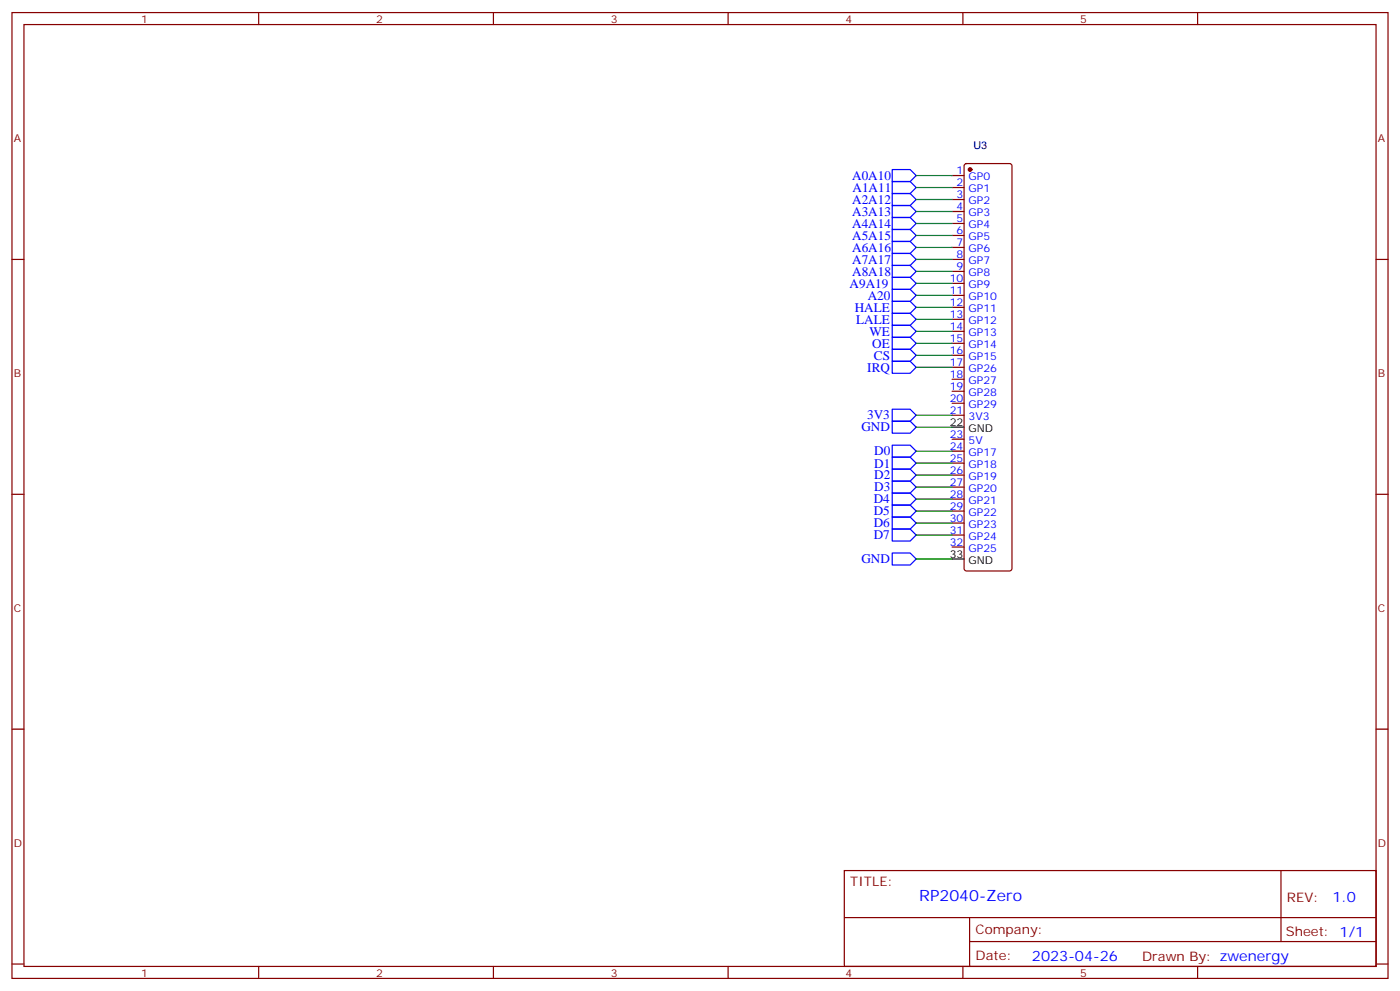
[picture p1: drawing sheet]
<svg xmlns="http://www.w3.org/2000/svg" width="412mm" height="292mm" viewBox="0 0 412 292" stroke-linecap="round" stroke-linejoin="round" font-family="sans-serif">
<g fill="none" stroke="#870000" stroke-width=".35">
<path d="M3.5 3.7h405.4v284.3h-405.4zM7.1 7.2h398.2v277.3h-398.2zM76.2 3.7v3.5M145.3 3.7v3.5M214.5 3.7v3.5M283.6 3.7v3.5M352.8 3.7v3.5M280.5 51.7h3.5M280.5 55.2h3.5M280.5 58.7h3.5M284.2 48.4l.5-.2h12.7l.5 .2 .2 .5v118.5l-.2 .5-.5 .2h-12.7l-.5-.2-.2-.5v-118.5zM3.5 76.4h3.6"/>
<path d="M280.5 76.4h3.5M280.5 62.3h3.5M280.5 65.8h3.5M280.5 69.3h3.5M280.5 72.8h3.5M280.5 79.9h3.5M405.3 76.4h3.6M280.5 83.4h3.5M280.5 87h3.5M280.5 90.5h3.5M280.5 94h3.5M280.5 97.5h3.5"/>
<path d="M280.5 101.1h3.5M280.5 104.6h3.5M280.5 108.1h3.5M280.5 111.7h3.5M280.5 115.2h3.5M280.5 118.7h3.5M280.5 122.2h3.5M280.5 129.3h3.5M280.5 132.8h3.5M280.5 136.3h3.5M280.5 139.9h3.5M3.5 145.5h3.6"/>
<path d="M280.5 143.4h3.5M280.5 146.9h3.5M280.5 150.5h3.5M280.5 154h3.5M280.5 157.5h3.5M405.3 145.5h3.6M280.5 161h3.5M3.5 214.7h3.6M405.3 214.7h3.6M248.7 256.3h156.6v28.2h-156.6zM377.3 256.3v20.9M248.7 270.1h156.5"/>
<path d="M285.6 277.2h119.6M285.6 270.1v14.2M3.5 283.8h3.6M76.2 284.5v3.5M145.3 284.5v3.5M214.5 284.5v3.5M283.6 284.5v3.5M352.8 284.5v3.5M405.3 283.8h3.6"/>
</g>
<circle cx="285.7" cy="49.9" r=".53" fill="#870000" stroke="#870000" stroke-width=".35"/>
<path d="M280.5 125.8h3.5M280.5 164.6h3.5" fill="none" stroke="#000" stroke-width=".35"/>
<g fill="none" stroke="#00f" stroke-width=".35">
<path d="M262.8 57h5.3l1.8 1.7-1.8 1.8h-5.3zM262.8 53.4h5.3l1.8 1.8-1.8 1.8h-5.3zM262.8 49.9h5.3l1.8 1.8-1.8 1.7h-5.3zM262.8 78.1h5.3l1.8 1.8-1.8 1.8h-5.3zM262.8 74.6h5.3l1.8 1.8-1.8 1.7h-5.3zM262.8 71.1h5.3l1.8 1.7-1.8 1.8h-5.3zM262.8 67.6h5.3l1.8 1.7-1.8 1.8h-5.3zM262.8 64h5.3l1.8 1.8-1.8 1.8h-5.3zM262.8 60.5h5.3l1.8 1.8-1.8 1.7h-5.3zM262.8 85.2h5.3l1.8 1.8-1.8 1.7h-5.3zM262.8 81.7h5.3l1.8 1.7-1.8 1.8h-5.3zM262.8 88.7h5.3l1.8 1.8-1.8 1.8h-5.3z"/>
<path d="M262.8 92.3h5.3l1.8 1.7-1.8 1.8h-5.3zM262.8 95.8h5.3l1.8 1.7-1.8 1.8h-5.3zM262.8 99.3h5.3l1.8 1.8-1.8 1.7h-5.3zM262.8 102.8h5.3l1.8 1.8-1.8 1.8h-5.3zM262.8 106.4h5.3l1.8 1.7-1.8 1.8h-5.3zM262.8 131.1h5.3l1.8 1.7-1.8 1.8h-5.3zM262.8 134.6h5.3l1.8 1.7-1.8 1.8h-5.3zM262.8 138.1h5.3l1.8 1.8-1.8 1.7h-5.3zM262.8 124h5.3l1.8 1.8-1.8 1.7h-5.3zM262.8 120.5h5.3l1.8 1.7-1.8 1.8h-5.3zM262.8 141.6h5.3l1.8 1.8-1.8 1.8h-5.3zM262.8 145.2h5.3l1.8 1.7-1.8 1.8h-5.3z"/>
<path d="M262.8 148.7h5.3l1.8 1.8-1.8 1.7h-5.3zM262.8 152.2h5.3l1.8 1.8-1.8 1.8h-5.3zM262.8 155.8h5.3l1.8 1.7-1.8 1.8h-5.3zM262.8 162.8h5.3l1.8 1.8-1.8 1.7h-5.3z"/>
</g>
<g fill="none" stroke="#008700" stroke-width=".35">
<path d="M269.9 51.7h10.6M269.9 55.2h10.6M269.9 58.7h10.6M269.9 62.3h10.6M269.9 65.8h10.6M269.9 69.3h10.6M269.9 72.8h10.6M269.9 76.4h10.6M269.9 79.9h10.6M269.9 83.4h10.6M269.9 87h10.6M269.9 90.5h10.6"/>
<path d="M269.9 94h10.6M269.9 97.5h10.6M269.9 101.1h10.6M269.9 104.6h10.6M269.9 108.1h10.6M269.9 122.2h10.6M269.9 125.8h10.6M269.9 132.8h10.6M269.9 136.3h10.6M269.9 139.9h10.6M269.9 143.4h10.6M269.9 146.9h10.6"/>
<path d="M269.9 150.5h10.6M269.9 154h10.6M269.9 157.5h10.6M269.9 164.6h10.6"/>
</g>
<text font-size="4.6" fill="#00f" x="270.8" y="265.3">RP2040-Zero</text>
<g font-size="4.2" fill="#00f">
<text x="392.5" y="265.6">1.0</text>
<text x="304" y="282.9">2023-04-26</text>
</g>
<g font-size="3.9" fill="#00f">
<text x="251" y="52.9">A0A10</text>
<text x="251.1" y="56.6">A1A11</text>
<text x="251" y="63.5">A3A13</text>
<text x="251" y="60">A2A12</text>
<text x="251" y="70.6">A5A15</text>
<text x="251" y="67.1">A4A14</text>
<text x="251" y="77.6">A7A17</text>
<text x="251" y="74.1">A6A16</text>
<text x="251" y="81.2">A8A18</text>
<text x="250.3" y="84.7">A9A19</text>
<text x="255.6" y="88.2">A20</text>
<text x="251.8" y="91.8">HALE</text>
<text x="252.2" y="95.3">LALE</text>
<text x="256.1" y="98.8">WE</text>
<text x="257" y="102.3">OE</text>
<text x="257.4" y="105.9">CS</text>
<text x="255.5" y="109.4">IRQ</text>
<text x="255.4" y="123.5">3V3</text>
<text x="253.7" y="127">GND</text>
<text x="257.5" y="134.1">D0</text>
<text x="257.5" y="137.7">D1</text>
<text x="257.5" y="141.1">D2</text>
<text x="257.4" y="148.2">D4</text>
<text x="257.5" y="144.7">D3</text>
<text x="257.4" y="151.7">D5</text>
<text x="257.4" y="155.2">D6</text>
<text x="257.4" y="158.8">D7</text>
<text x="253.7" y="165.8">GND</text>
</g>
<g font-size="3.9" fill="#800">
<text x="250.5" y="260.9">TITLE:</text>
<text x="379.1" y="265.6">REV:</text>
<text x="287.4" y="275.1">Company:</text>
<text x="378.7" y="275.7">Sheet: 1/1</text>
<text x="287.4" y="282.8">Date:</text>
<text x="336.4" y="282.8">Drawn By: zwenergy</text>
</g>
<g font-size="3.2" fill="#800">
<text x="41.6" y="6.7">1</text>
<text x="110.8" y="6.7">2</text>
<text x="179.9" y="6.7">3</text>
<text x="249.1" y="6.7">4</text>
<text x="318.2" y="6.7">5</text>
<text x="4.1" y="41.8">A</text>
<text x="405.9" y="41.8">A</text>
<text x="4.1" y="110.9">B</text>
<text x="405.9" y="110.9">B</text>
<text x="4.1" y="180.1">C</text>
<text x="405.9" y="180.1">C</text>
<text x="4.1" y="249.2">D</text>
<text x="405.9" y="249.2">D</text>
<text x="41.6" y="287.5">1</text>
<text x="110.8" y="287.5">2</text>
<text x="179.9" y="287.5">3</text>
<text x="249.1" y="287.5">4</text>
<text x="318.2" y="287.5">5</text>
</g>
<text font-size="3.2" fill="#000080" x="286.8" y="43.7">U3</text>
<g font-size="3.2" fill="#00f">
<text x="281.8" y="51.3">1</text>
<text x="285.3" y="53.1">GP0</text>
<text x="281.8" y="54.9">2</text>
<text x="281.8" y="58.4">3</text>
<text x="285.3" y="56.6">GP1</text>
<text x="281.8" y="61.9">4</text>
<text x="281.8" y="65.4">5</text>
<text x="285.3" y="60.1">GP2</text>
<text x="285.3" y="63.7">GP3</text>
<text x="281.8" y="69">6</text>
<text x="285.3" y="67.2">GP4</text>
<text x="285.3" y="70.7">GP5</text>
<text x="281.8" y="72.5">7</text>
<text x="281.8" y="76">8</text>
<text x="285.3" y="74.3">GP6</text>
<text x="285.3" y="77.8">GP7</text>
<text x="279.8" y="83.1">10</text>
<text x="281.8" y="79.6">9</text>
<text x="285.3" y="81.3">GP8</text>
<text x="279.8" y="86.6">11</text>
<text x="285.3" y="84.8">GP9</text>
<text x="285.3" y="88.4">GP10</text>
<text x="279.8" y="90.1">12</text>
<text x="279.8" y="93.7">13</text>
<text x="285.3" y="91.9">GP11</text>
<text x="285.3" y="95.4">GP12</text>
<text x="279.8" y="97.2">14</text>
<text x="279.8" y="100.7">15</text>
<text x="285.3" y="99">GP13</text>
<text x="279.8" y="104.2">16</text>
<text x="279.8" y="107.8">17</text>
<text x="285.3" y="102.5">GP14</text>
<text x="285.3" y="106">GP15</text>
<text x="279.8" y="111.3">18</text>
<text x="285.3" y="109.5">GP26</text>
<text x="285.3" y="113.1">GP27</text>
<text x="279.8" y="114.8">19</text>
<text x="279.8" y="118.4">20</text>
<text x="285.3" y="116.6">GP28</text>
<text x="279.8" y="121.9">21</text>
<text x="285.3" y="120.1">GP29</text>
<text x="285.3" y="123.6">3V3</text>
<text x="279.8" y="128.9">23</text>
<text x="285.3" y="130.7">5V</text>
<text x="279.8" y="132.5">24</text>
<text x="279.8" y="136">25</text>
<text x="285.3" y="134.2">GP17</text>
<text x="285.3" y="137.8">GP18</text>
<text x="279.8" y="139.5">26</text>
<text x="279.8" y="143.1">27</text>
<text x="285.3" y="141.3">GP19</text>
<text x="279.8" y="146.6">28</text>
<text x="285.3" y="144.8">GP20</text>
<text x="285.3" y="148.3">GP21</text>
<text x="279.8" y="150.1">29</text>
<text x="279.8" y="153.6">30</text>
<text x="285.3" y="151.9">GP22</text>
<text x="285.3" y="155.4">GP23</text>
<text x="279.8" y="157.2">31</text>
<text x="279.8" y="160.7">32</text>
<text x="285.3" y="158.9">GP24</text>
<text x="285.3" y="162.5">GP25</text>
</g>
<g font-size="3.2">
<text x="279.8" y="125.4">22</text>
<text x="285.3" y="127.2">GND</text>
<text x="279.8" y="164.2">33</text>
<text x="285.3" y="166">GND</text>
</g>
</svg>
